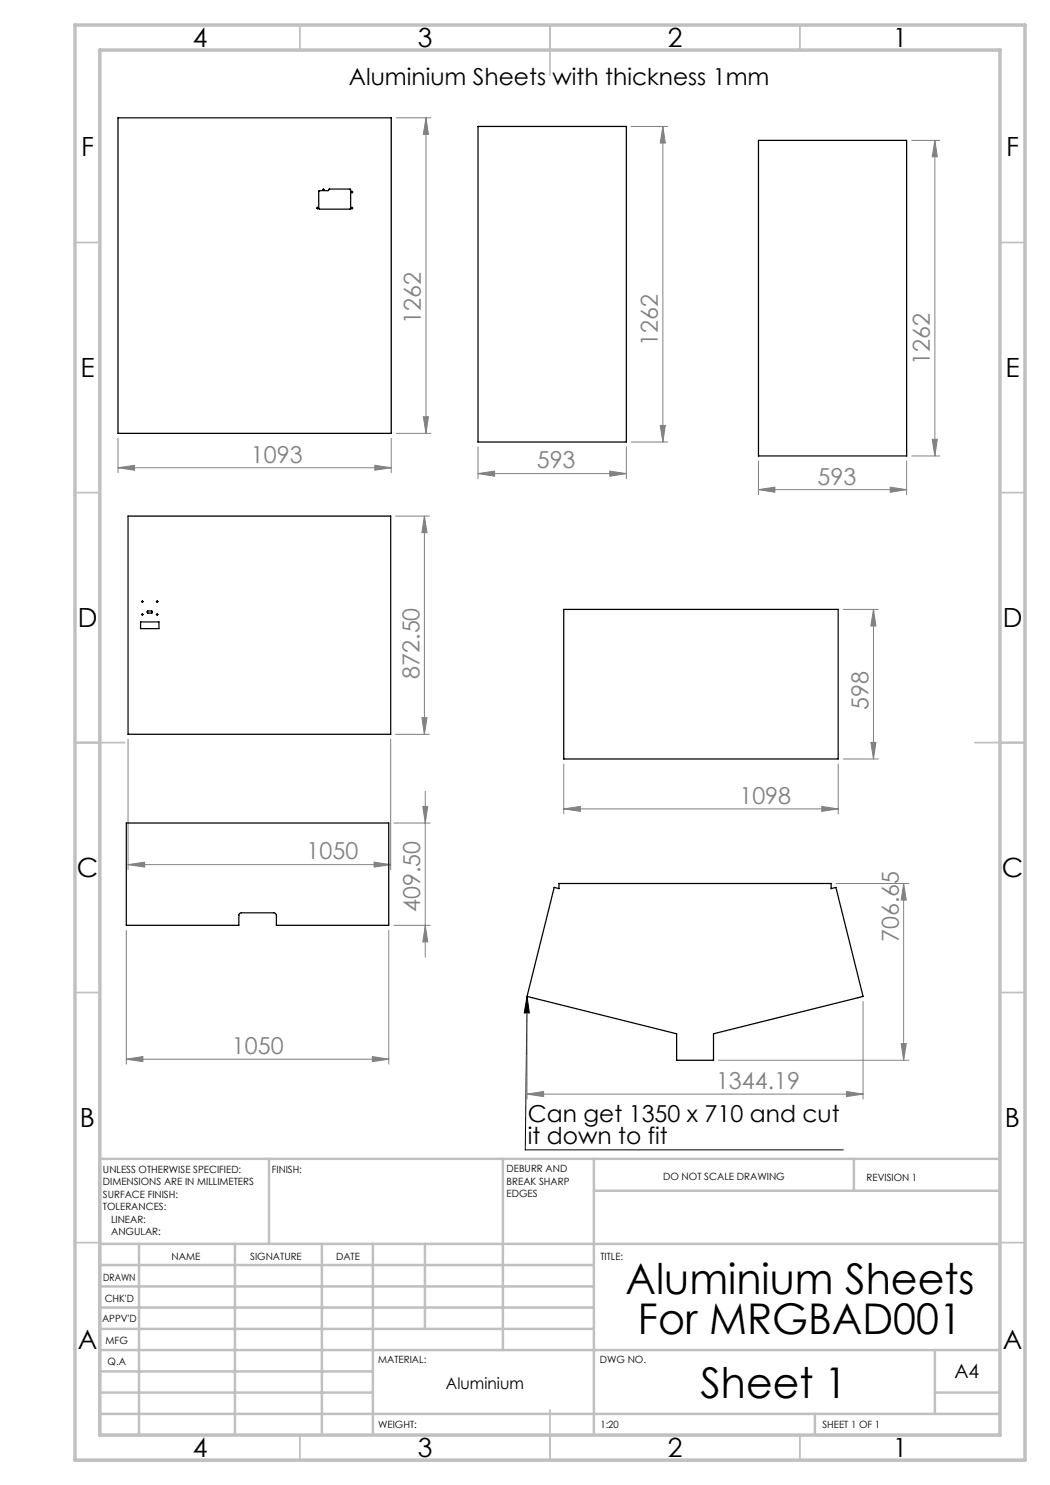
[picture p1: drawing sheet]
<svg xmlns="http://www.w3.org/2000/svg" width="210mm" height="297mm" viewBox="0 0 210 297" stroke-linecap="round" stroke-linejoin="round" font-family="sans-serif">
<g fill="none" stroke="#000" stroke-width=".2">
<path d="M64.6 37.9h.2M64.7 37.8v.3M70.3 38.4h.2M70.4 38.3v.3M63.4 41.6h.2M63.5 41.5v.3M70.3 41.6h.2M70.4 41.5v.3M28.4 122.9h.2M28.4 120.3h.2M28.5 120.2v.2M28.5 122.8v.2"/>
<path d="M31.3 122.9h.2M31.3 120.3h.2M31.4 120.2v.2M31.4 122.8v.2M105.4 199.3l.5 3.3h-1.1zM105.4 199.3l-.3 30.7h63.6"/>
</g>
<g fill="none" stroke="#808080" stroke-width=".2">
<path d="M79.3 23.6h6.9M85.2 23.6v63.1M85.2 23.6l.5 3.3h-1zM126.3 25.3h7.3M132.6 25.3l.5 3.3h-1.1zM132.6 25.3v63.1M182.4 28.1h5.6M187 28.1v63.1M187 28.1l.5 3.3h-1.1zM23.6 93.6l3.3-.5v.9zM23.6 87.7v6.8M23.6 93.6h54.6"/>
<path d="M75 93.1l3.2 .5-3.2 .4zM78.2 87.7v6.8M79.3 86.7h6.9M84.7 83.4h1l-.5 3.3zM95.6 94.7l3.3-.5v1zM95.6 89.4v6.3M95.6 94.7h29.7M122 94.2l3.3 .5-3.3 .5zM125.3 89.4v6.3M126.3 88.4h7.3M132 85.1h1.1l-.5 3.3zM151.7 97.9l3.3-.5v1.1z"/>
<path d="M151.7 92.2v6.8M151.7 97.9h29.6M178 97.4l3.3 .5-3.3 .6zM181.3 92.2v6.8M182.4 91.2h5.6M186.4 87.9h1.1l-.5 3.3zM79.1 103.2h6.8M84.9 103.2v43.7M84.9 103.2l.5 3.3h-1zM168.7 121.9h7M174.7 121.9l.5 3.3h-1zM174.7 121.9v29.9"/>
<path d="M25.6 147.8v26.1M78.1 147.8v26.1M79.1 146.9h6.8M84.4 143.5h1l-.5 3.4zM85.1 158.3v33.1M112.7 152.8v10M167.6 152.8v10M168.7 151.8h7M174.2 148.5h1l-.5 3.3zM25.6 172.9l3.3-.5v1zM25.6 172.9h52.5M74.8 172.4l3.3 .5-3.3 .5z"/>
<path d="M78.8 164.6h7.2M84.6 161.3h.9l-.4 3.3zM112.7 161.8l3.4-.5v1zM112.7 161.8h54.9M164.4 161.3l3.2 .5-3.2 .5zM167.2 176.7h14.6M180.7 176.7v35.4M180.7 176.7l.6 3.3h-1.1zM25.3 186.1v26.7M77.8 186.1v26.7M78.8 185.1h7.2M85.1 185.1l.4 3.3h-.9z"/>
<path d="M25.3 211.8l3.3-.5v1zM25.3 211.8h52.5M74.5 211.3l3.3 .5-3.3 .5zM105.4 218.8l3.3-.5v1zM105.4 200.3v19.5M105.4 218.8h67.2M143.7 212.1h38.1M169.3 218.3l3.3 .5-3.3 .5zM172.6 200.3v19.5M180.2 208.7h1.1l-.6 3.4z"/>
</g>
<g fill="none" stroke="#000" stroke-width=".2" stroke-dasharray="15.2 1.3 1.3 1.3">
<path d="M64.6 37.9h-.1M64.7 37.8v-.1M64.7 38v.1M64.8 37.9h.1M70.3 38.4h-.1M70.4 38.3v-.1M70.4 38.5v.1M70.5 38.4h.1M63.4 41.6h-.1M63.5 41.5v-.1M63.5 41.7v.1M63.6 41.6h.1"/>
<path d="M70.3 41.6h-.1M70.4 41.5v-.1M70.4 41.7v.1M70.5 41.6h.1M28.4 120.3h-.1M28.4 122.9h-.1M28.5 120.2v-.1M28.5 120.4v.1M28.5 122.8v-.1M28.5 123v.1M28.6 120.3h.1M28.6 122.9h.1"/>
<path d="M31.3 122.9h-.1M31.3 120.3h-.1M31.4 122.8v-.1M31.4 123v.1M31.4 120.2v-.1M31.4 120.4v.1M31.6 122.9h.1M31.6 120.3h.1"/>
</g>
<g fill="none" stroke="#c0c0c0" stroke-width=".35">
<path d="M60 5v5M110 5v10M160 5v5M15 48.5h5M200 48.5h5M15 98.5h5M200 98.5h5M15 148.5h10M195 148.5h10M15 198.5h5M200 198.5h5M15 248.5h5"/>
<path d="M200 248.5h5M60 287v5M110 282v10M160 287v5"/>
</g>
<g fill="none" stroke="#c0c0c0" stroke-width=".5">
<path d="M53.8 231.8v17M100.6 231.8v38.2M118.8 231.8v55.2M118.8 238.2h81.2M170.8 231.8v6.4M200 231.8h-180v55.2M20 248.8h180M20 257.3h98.8M20 253h98.8M27.8 248.8v38.2M47 248.8v38.2M64.4 248.8v38.2"/>
<path d="M74.6 248.8v38.2M85 248.8v17M20 265.8h98.8M20 261.5h98.8M20 278.5h54.6M20 274.3h54.6M20 270h180M187 278.5h13M187 270v12.8M20 282.8h180M163 282.8v4.2"/>
</g>
<path d="M15 5h190v287h-190zM20 10h180v277h-180z" fill="none" stroke="#c0c0c0" stroke-width=".7"/>
<path d="M105.4 199.3l.5 3.3h-1.1z" fill="#000"/>
<g fill="#808080">
<path d="M74.5 211.3l3.3 .5-3.3 .5zM25.3 211.8l3.3-.5v1z"/>
<path d="M84.7 83.4h1l-.5 3.3zM85.2 23.6l.5 3.3h-1zM132 85.1h1.1l-.5 3.3zM132.6 25.3l.5 3.3h-1.1zM186.4 87.9h1.1l-.5 3.3zM187 28.1l.5 3.3h-1.1zM174.2 148.5h1l-.5 3.3zM174.7 121.9l.5 3.3h-1z"/>
<path d="M84.4 143.5h1l-.5 3.4zM84.9 103.2l.5 3.3h-1z"/>
<path d="M85.1 185.1l.4 3.3h-.9zM84.6 161.3h.9l-.4 3.3zM180.2 208.7h1.1l-.6 3.4zM180.7 176.7l.6 3.3h-1.1z"/>
<path d="M23.6 93.6l3.3-.5v.9zM75 93.1l3.2 .5-3.2 .4zM95.6 94.7l3.3-.5v1zM122 94.2l3.3 .5-3.3 .5zM151.7 97.9l3.3-.5v1.1zM178 97.4l3.3 .5-3.3 .6zM25.6 172.9l3.3-.5v1zM74.8 172.4l3.3 .5-3.3 .5zM112.7 161.8l3.4-.5v1zM164.4 161.3l3.2 .5-3.2 .5z"/>
<path d="M105.4 218.8l3.3-.5v1zM169.3 218.3l3.3 .5-3.3 .5z"/>
</g>
<g fill="none" stroke="#000" stroke-width=".25">
<path d="M23.6 23.6h54.6v63.1h-54.6zM63.8 38.2l1.9-.1 .2-.3h4.1l.1 .1v3.8l-.1 .1h-6.1h-.2zM95.6 25.3h29.7v63.1h-29.7zM151.7 28.1h29.6v63.1h-29.6zM25.6 103.2h52.5v43.7h-52.5zM28.1 124.4h3.7v1.3h-3.7zM29.5 122.3l.8-.1 .1 .4h-.9zM112.7 121.9h54.9v29.9h-54.9zM25.3 164.6h52.5v20.5h-22.5l-.1-2.2-.4-.3h-6.7l-.3 .4v2.1h-22.5zM110.8 177.5l1 .2v-1h54.4v1l1-.2 5.4 21.8-29.9 7.5v5.3h-7.4v-5.3l-29.9-7.5z"/>
<circle cx="64.7" cy="37.9" r=".08"/>
<circle cx="70.4" cy="38.4" r=".08"/>
<circle cx="63.5" cy="41.6" r=".08"/>
<circle cx="70.4" cy="41.6" r=".08"/>
<circle cx="28.5" cy="120.3" r=".11"/>
<circle cx="28.5" cy="122.9" r=".11"/>
<circle cx="31.4" cy="120.3" r=".11"/>
<circle cx="31.4" cy="122.9" r=".11"/>
</g>
<g font-size="8.5">
<text x="125.1" y="258.8">Aluminium Sheets</text>
<text x="127.6" y="266.9">For MRGBAD001</text>
<text x="140.1" y="279.6">Sheet 1</text>
</g>
<g font-size="5.3">
<text x="38.5" y="9.5">4</text>
<text x="83.5" y="9.5">3</text>
<text x="133.6" y="9.5">2</text>
<text x="178.6" y="9.5">1</text>
<text x="16.2" y="31.2">F</text>
<text x="201.2" y="31.2">F</text>
<text x="16.1" y="75.5">E</text>
<text x="201.1" y="75.5">E</text>
<text x="15.5" y="125.5">D</text>
<text x="200.5" y="125.5">D</text>
<text x="15.4" y="175.5">C</text>
<text x="200.4" y="175.5">C</text>
<text x="16" y="225.5">B</text>
<text x="201" y="225.5">B</text>
<text x="15.5" y="269.8">A</text>
<text x="200.5" y="269.8">A</text>
<text x="38.5" y="291.5">4</text>
<text x="83.5" y="291.5">3</text>
<text x="133.6" y="291.5">2</text>
<text x="178.6" y="291.5">1</text>
</g>
<g font-size="4.7">
<text x="69.8" y="17.1">Aluminium Sheets with thickness 1mm</text>
<text x="105.6" y="224.4">Can get 1350 x 710 and cut</text>
<text x="105.6" y="228.9">it down to fit</text>
</g>
<g font-size="4.7" fill="#808080">
<text x="84.2" y="64.8" transform="rotate(-90 84.2 64.8)">1262</text>
<text x="131.6" y="69.2" transform="rotate(-90 131.6 69.2)">1262</text>
<text x="186" y="73" transform="rotate(-90 186 73)">1262</text>
<text x="50.2" y="92.5">1093</text>
<text x="107.4" y="93.7">593</text>
<text x="163.5" y="96.9">593</text>
<text x="83.9" y="135.7" transform="rotate(-90 83.9 135.7)">872.50</text>
<text x="173.7" y="141.9" transform="rotate(-90 173.7 141.9)">598</text>
<text x="147.9" y="160.7">1098</text>
<text x="61.3" y="171.9">1050</text>
<text x="84.1" y="182.4" transform="rotate(-90 84.1 182.4)">409.50</text>
<text x="179.7" y="188.4" transform="rotate(-90 179.7 188.4)">706.65</text>
<text x="46.4" y="210.8">1050</text>
<text x="143.2" y="217.8">1344.19</text>
</g>
<text font-size="3.9" x="190.9" y="275.5">A4</text>
<text font-size="3.2" x="89.2" y="277.9">Aluminium</text>
<g font-size="2">
<text x="20.6" y="234.6">UNLESS OTHERWISE SPECIFIED:</text>
<text x="20.6" y="237.1">DIMENSIONS ARE IN MILLIMETERS</text>
<text x="20.6" y="239.6">SURFACE FINISH:</text>
<text x="54.4" y="234.6">FINISH:</text>
<text x="101.3" y="234.5">DEBURR AND</text>
<text x="101.3" y="237">BREAK SHARP</text>
<text x="101.3" y="239.5">EDGES</text>
<text x="132.6" y="236">DO NOT SCALE DRAWING</text>
<text x="173.3" y="236.2">REVISION 1</text>
<text x="20.6" y="242.1">TOLERANCES:</text>
<text x="22.2" y="244.6">LINEAR:</text>
<text x="22.2" y="247.1">ANGULAR:</text>
<text x="34.3" y="252">NAME</text>
<text x="50" y="251.9">SIGNATURE</text>
<text x="67.2" y="251.9">DATE</text>
<text x="120.1" y="251.9">TITLE:</text>
<text x="20.6" y="256.1">DRAWN</text>
<text x="20.9" y="260.3">CHK'D</text>
<text x="20.4" y="264.4">APPV'D</text>
<text x="21.1" y="268.8">MFG</text>
<text x="21.5" y="273">Q.A</text>
<text x="75.6" y="272.5">MATERIAL:</text>
<text x="120" y="272.5">DWG NO.</text>
<text x="75.6" y="285.5">WEIGHT:</text>
<text x="120.1" y="285.6">1:20</text>
<text x="164.5" y="285.6">SHEET 1 OF 1</text>
</g>
</svg>
